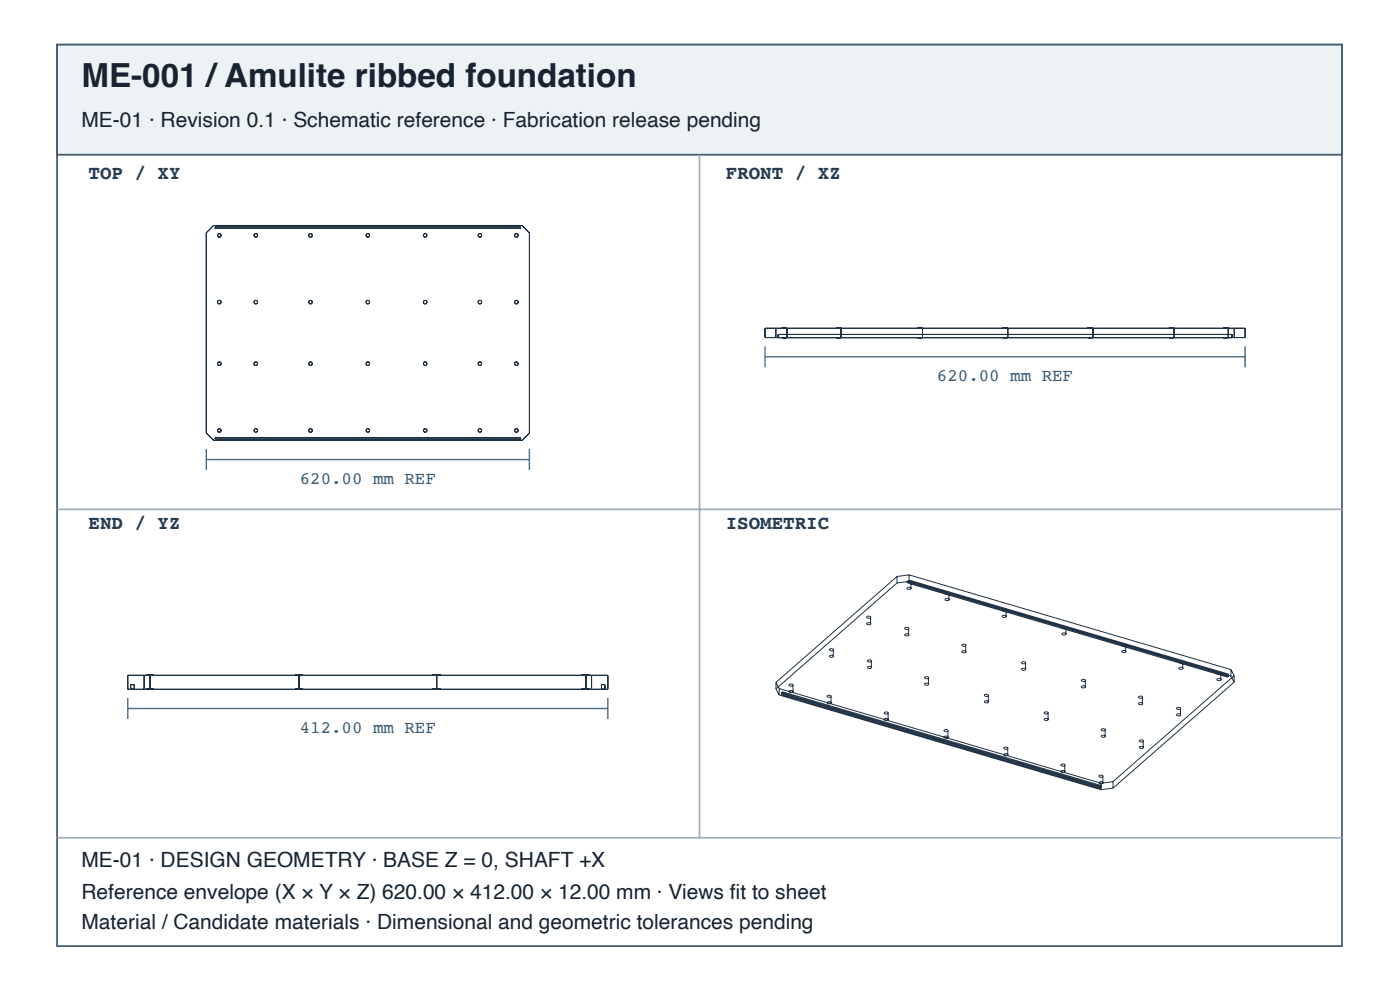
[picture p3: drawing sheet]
<svg xmlns="http://www.w3.org/2000/svg" width="297mm" height="210mm" viewBox="0 0 297 210" stroke-linecap="round" stroke-linejoin="round" font-family="sans-serif">
<path d="M12.1 9.5h272.6v191.1h-272.6z" fill="none" stroke="#405a70" stroke-width=".37"/>
<path d="M12.1 9.5h272.6v23.3h-272.6z" fill="#edf2f5"/>
<path d="M12.1 9.5h272.6v23.3h-272.6z" fill="none" stroke="#405a70" stroke-width=".37"/>
<path d="M148.4 32.8v144.8M12.1 108h272.6M12.1 177.6h272.6" fill="none" stroke="#9daebc" stroke-width=".37"/>
<g fill="none" stroke="#203246" stroke-width=".21">
<path d="M43.8 49.4l1.5-1.6h65.5l1.5 1.6v42.4l-1.5 1.6h-65.5l-1.5-1.6zM45.6 48.1h64.8v.3h-64.8zM162.3 69.6h101.8v2h-101.8zM164.6 69.6v2M165.1 71.6v-.7h96.3v.7M165.9 71.6h1.1zM165.9 69.6h1.1zM167 69.6v2M177.4 71.6h1.1zM177.4 69.6h1.1zM178.5 69.6v2M194.6 71.6h1.1z"/>
<path d="M194.6 69.6h1.1zM195.7 69.6v2M212.7 71.6h1.1zM212.7 69.6h1.1zM213.8 69.6v2M230.7 71.6h1.1zM230.7 69.6h1.1zM231.8 69.6v2M248 71.6h1.1zM248 69.6h1.1zM249.1 69.6v2M259.5 71.6h1.1z"/>
<path d="M259.5 69.6h1.1zM260.6 69.6v2M261.8 69.6v2M45.6 92.8h64.8v.3h-64.8zM176 139.1a.45 .45 0 0 1 .4-.2 .45 .45 0 0 1 .4 .3l-.5 .2-.3-.2zM176 137.7a.45 .45 0 0 1 .4-.2 .45 .45 0 0 1 .4 .4l-.5 .1-.3-.1zM176.8 137.9v1.3M183.9 132.2a.45 .45 0 0 1 .4-.2 .45 .45 0 0 1 .4 .3l-.5 .2-.3-.2zM183.9 130.8a.45 .45 0 0 1 .4-.2 .45 .45 0 0 1 .4 .4l-.5 .1-.3-.1zM184.7 131v1.3M190.3 122.2v1.4M190.3 123.6l-25.7 22.5"/>
<path d="M190.3 122.2l-25.7 22.5M191.9 134.5a.45 .45 0 0 1 .5-.2 .45 .45 0 0 1 .4 .4l-.5 .1-.3-.1zM191.9 133.1a.45 .45 0 0 1 .5-.1 .45 .45 0 0 1 .4 .3l-.5 .1-.3-.1zM192.4 124.7a.45 .45 0 0 1 .5-.2 .45 .45 0 0 1 .3 .4h-.6zM192.4 123.3a.45 .45 0 0 1 .5-.2 .45 .45 0 0 1 .3 .4l-.4 .1-.3-.1zM192.8 133.3v1.4M192.8 123.7l67.6 19.9M192.9 123.3l-2.6 .3M192.9 121.9l-2.6 .3M192.9 121.9l68.2 20.1M192.9 121.9l-.1 1.8M193 123l-.2 .2 68.3 20.1"/>
<path d="M193 123.5l-.2 .2M193 123v.5M193 123.5l67.6 19.9M193 123l67.6 19.9M193.2 123.5v1.4M200.5 127a.45 .45 0 0 1 .5-.2 .45 .45 0 0 1 .3 .4l-.5 .1-.3-.1zM200.5 125.7a.45 .45 0 0 1 .5-.2 .45 .45 0 0 1 .3 .4l-.5 .1-.3-.2zM201.3 125.9v1.3M204 138.1a.45 .45 0 0 1 .5-.2 .45 .45 0 0 1 .4 .4h-.7zM204 136.7a.45 .45 0 0 1 .5-.2 .45 .45 0 0 1 .4 .4l-.5 .1-.3-.1zM204.9 136.9v1.4M212.6 130.6a.45 .45 0 0 1 .5-.2 .45 .45 0 0 1 .3 .4l-.5 .1-.3-.1z"/>
<path d="M212.6 129.2a.45 .45 0 0 1 .5-.2 .45 .45 0 0 1 .3 .4l-.5 .1-.3-.1zM213.4 129.4v1.4M225.3 134.3a.45 .45 0 0 1 .5-.2 .45 .45 0 0 1 .3 .4l-.6 .1zM225.3 133a.45 .45 0 0 1 .5-.2 .45 .45 0 0 1 .3 .3l-.6 .1zM226.1 133.1v1.4M238 138.1a.45 .45 0 0 1 .5-.2 .45 .45 0 0 1 .3 .4l-.5 .1-.3-.1zM238 136.7a.45 .45 0 0 1 .5-.2 .45 .45 0 0 1 .3 .4l-.5 .1-.3-.1zM238.8 136.9v1.4M27.1 143.2h101.9v2.9h-101.9zM27.7 146.1v-1h.8v1M30.6 143.2v2.9M31 146.1h1.6z"/>
<path d="M31 143.2h1.6zM31.8 143.2v2.9M62.6 146.1h1.7zM62.6 143.2h1.7zM63.5 143.2v2.9M91.8 146.1h1.7zM91.8 143.2h1.7zM92.6 143.2v2.9M123.4 146.1h1.7zM123.4 143.2h1.7zM124.3 143.2v2.9M125.5 143.2v2.9"/>
<path d="M127.6 146.1v-1h.7v1M164.6 144.7v1.4M164.6 146.1l.7 1.3M164.6 144.7l.7 1.3M165.3 146v1.4M165.3 147.4l68.3 20M165.3 146l68.3 20.1M165.8 146.8v.5M165.8 147.3l67.6 19.9M165.8 146.8l67.6 19.9M166 146.7l-.2 .1M166 146.7v.4"/>
<path d="M166 147.1l-.2 .2M166 146.7l67.6 19.8-.2 .2M166 147.1l67.6 19.9-.2 .2M167.4 146.5a.45 .45 0 0 1 .5-.2 .45 .45 0 0 1 .3 .4l-.5 .1-.3-.1zM167.4 145.2a.45 .45 0 0 1 .5-.2 .45 .45 0 0 1 .3 .3l-.5 .2-.3-.2zM168.2 145.3v1.4M175.5 148.9a.45 .45 0 0 1 .5-.2 .45 .45 0 0 1 .3 .4l-.5 .1-.3-.1zM175.5 147.5a.45 .45 0 0 1 .5-.2 .45 .45 0 0 1 .3 .4l-.7 .1zM176.3 147.7v1.4M184 141.4a.45 .45 0 0 1 .5-.2 .45 .45 0 0 1 .4 .4l-.7 .1zM184 140.1a.45 .45 0 0 1 .5-.2 .45 .45 0 0 1 .4 .3l-.5 .1-.3-.1zM184.9 140.2v1.4"/>
<path d="M187.6 152.5a.45 .45 0 0 1 .5-.2 .45 .45 0 0 1 .3 .4l-.5 .1-.3-.1zM187.6 151.1a.45 .45 0 0 1 .5-.2 .45 .45 0 0 1 .3 .4l-.5 .1-.3-.1zM188.4 151.3v1.4M196.2 145a.45 .45 0 0 1 .4-.2 .45 .45 0 0 1 .4 .4l-.5 .1-.3-.1zM196.2 143.6a.45 .45 0 0 1 .4-.2 .45 .45 0 0 1 .4 .4l-.5 .1-.3-.1zM197 143.8v1.4M200.3 156.2a.45 .45 0 0 1 .5-.2 .45 .45 0 0 1 .3 .4l-.5 .1-.3-.1zM200.3 154.8a.45 .45 0 0 1 .5-.2 .45 .45 0 0 1 .3 .4l-.7 .1zM201.1 155v1.4M208.8 148.7a.45 .45 0 0 1 .5-.2 .45 .45 0 0 1 .4 .4l-.5 .1-.3-.1zM208.8 147.3a.45 .45 0 0 1 .5-.2 .45 .45 0 0 1 .4 .4l-.5 .1-.3-.1zM209.7 147.5v1.4"/>
<path d="M213 159.9a.45 .45 0 0 1 .4-.2 .45 .45 0 0 1 .4 .4l-.5 .1-.3-.1zM213 158.6a.45 .45 0 0 1 .4-.2 .45 .45 0 0 1 .4 .3l-.7 .1zM213.8 158.7v1.4M216.7 141.8a.45 .45 0 0 1 .5-.2 .45 .45 0 0 1 .4 .4l-.5 .1-.3-.1zM216.7 140.4a.45 .45 0 0 1 .5-.2 .45 .45 0 0 1 .4 .4l-.5 .1-.3-.1zM217.6 140.6v1.4M221.5 152.5a.45 .45 0 0 1 .5-.2 .45 .45 0 0 1 .4 .3l-.5 .2-.3-.2zM221.5 151.1a.45 .45 0 0 1 .5-.2 .45 .45 0 0 1 .4 .4h-.7zM222.4 151.3v1.3M229.4 145.6a.45 .45 0 0 1 .5-.2 .45 .45 0 0 1 .3 .3l-.4 .1-.3-.1zM229.4 144.2a.45 .45 0 0 1 .5-.2 .45 .45 0 0 1 .3 .4l-.4 .1-.3-.1zM230.2 144.4v1.3"/>
<path d="M233.6 156a.45 .45 0 0 1 .5-.2 .45 .45 0 0 1 .4 .4l-.7 .1zM233.6 154.6a.45 .45 0 0 1 .5-.2 .45 .45 0 0 1 .4 .4l-.5 .1-.3-.1zM234.5 154.8v1.4M241.5 149.1a.45 .45 0 0 1 .5-.2 .45 .45 0 0 1 .4 .4l-.7 .1zM241.5 147.7a.45 .45 0 0 1 .5-.2 .45 .45 0 0 1 .4 .4l-.5 .1-.3-.1zM241.7 158.4a.45 .45 0 0 1 .5-.2 .45 .45 0 0 1 .3 .4l-.4 .1-.3-.1zM241.7 157a.45 .45 0 0 1 .5-.2 .45 .45 0 0 1 .3 .4l-.6 .1zM242.4 147.9v1.4M242.5 157.2v1.4M249.6 151.5a.45 .45 0 0 1 .5-.2 .45 .45 0 0 1 .3 .4h-.6zM249.6 150.1a.45 .45 0 0 1 .5-.2 .45 .45 0 0 1 .3 .4l-.5 .1-.3-.1zM250.1 141.6a.45 .45 0 0 1 .5-.2 .45 .45 0 0 1 .3 .4l-.5 .1-.3-.1z"/>
<path d="M250.1 140.2a.45 .45 0 0 1 .5-.1 .45 .45 0 0 1 .3 .3l-.5 .1-.3-.1zM250.4 150.3v1.4M250.9 140.4v1.4M258.2 144a.45 .45 0 0 1 .5-.2 .45 .45 0 0 1 .3 .4l-.5 .1-.3-.1zM258.2 142.6a.45 .45 0 0 1 .5-.2 .45 .45 0 0 1 .3 .4l-.7 .1zM259 142.8v1.4M260.6 142.9l-.2 .2v.5M260.6 142.9v.5M260.6 143.4l-.2 .2M261.1 143.3l.7 1.3M261.1 142l.7 1.3M261.1 142v1.3"/>
<path d="M261.8 143.3v1.3M261.8 144.6l-25.7 22.5M261.8 143.3l-25.7 22.4M225.1 163.5a.45 .45 0 0 1 .5-.2 .45 .45 0 0 1 .3 .4l-.5 .1-.3-.1zM225.1 162.1a.45 .45 0 0 1 .5-.2 .45 .45 0 0 1 .3 .4l-.5 .1-.3-.1zM225.9 162.3v1.4M233.2 165.9a.45 .45 0 0 1 .4-.2 .45 .45 0 0 1 .4 .4l-.5 .1-.3-.1zM233.2 164.5a.45 .45 0 0 1 .4-.2 .45 .45 0 0 1 .4 .4l-.5 .1-.3-.1zM233.4 166.7v.5M233.6 166.1v1.3M234 164.7v1.4M236.1 167.1l-2.5 .3"/>
<path d="M236.1 165.7l-2.5 .4M236.1 165.7v1.4"/>
<circle cx="46.5" cy="49.9" r=".38"/>
<circle cx="54.3" cy="49.9" r=".38"/>
<circle cx="65.9" cy="49.9" r=".38"/>
<circle cx="78" cy="49.9" r=".38"/>
<circle cx="90.2" cy="49.9" r=".38"/>
<circle cx="101.8" cy="49.9" r=".38"/>
<circle cx="109.5" cy="49.9" r=".38"/>
<circle cx="46.5" cy="64.1" r=".38"/>
<circle cx="46.5" cy="77.1" r=".38"/>
<circle cx="54.3" cy="64.1" r=".38"/>
<circle cx="54.3" cy="77.1" r=".38"/>
<circle cx="65.9" cy="64.1" r=".38"/>
<circle cx="65.9" cy="77.1" r=".38"/>
<circle cx="78" cy="64.1" r=".38"/>
<circle cx="78" cy="77.1" r=".38"/>
<circle cx="90.2" cy="64.1" r=".38"/>
<circle cx="90.2" cy="77.1" r=".38"/>
<circle cx="101.8" cy="64.1" r=".38"/>
<circle cx="101.8" cy="77.1" r=".38"/>
<circle cx="109.5" cy="64.1" r=".38"/>
<circle cx="109.5" cy="77.1" r=".38"/>
<circle cx="46.5" cy="91.3" r=".38"/>
<circle cx="54.3" cy="91.3" r=".38"/>
<circle cx="65.9" cy="91.3" r=".38"/>
<circle cx="78" cy="91.3" r=".38"/>
<circle cx="90.2" cy="91.3" r=".38"/>
<circle cx="101.8" cy="91.3" r=".38"/>
<circle cx="109.5" cy="91.3" r=".38"/>
</g>
<path d="M162.3 73.4v4.5M162.3 75.6h101.8M264.1 73.4v4.5M43.8 95.2v4.5M43.8 97.4h68.5M112.3 95.2v4.5M27.1 148v4.4M27.1 150.2h101.9M129 148v4.4" fill="none" stroke="#466b86" stroke-width=".3"/>
<text font-size="7" fill="#182431" x="17.3" y="18.4">ME-001 /Amulite ribbed foundation</text>
<g font-size="4.4" fill="#182431">
<text x="17.3" y="26.9">ME-01 · Revision 0.1 · Schematic reference · Fabrication release pending</text>
<text x="17.3" y="183.9">ME-01 · DESIGN GEOMETRY · BASE Z = 0, SHAFT +X</text>
<text x="17.3" y="190.6">Reference envelope (X × Y × Z) 620.00 × 412.00 × 12.00 mm · Views fi t to sheet</text>
<text x="17.3" y="196.9">Material / Candidate materials · Dimensional and geometric tolerances pending</text>
</g>
<g font-size="4.1" fill="#263d52">
<text x="18.8" y="38">TOP / XY</text>
<text x="154" y="38">FRONT / XZ</text>
<text x="18.8" y="112.1">END / YZ</text>
<text x="154" y="112.1">ISOMETRIC</text>
</g>
<g font-size="3.7" fill="#335b78">
<text x="198.8" y="80.8">620.00 mm REF</text>
<text x="63.6" y="102.6">620.00 mm REF</text>
<text x="63.6" y="155.4">412.00 mm REF</text>
</g>
</svg>
